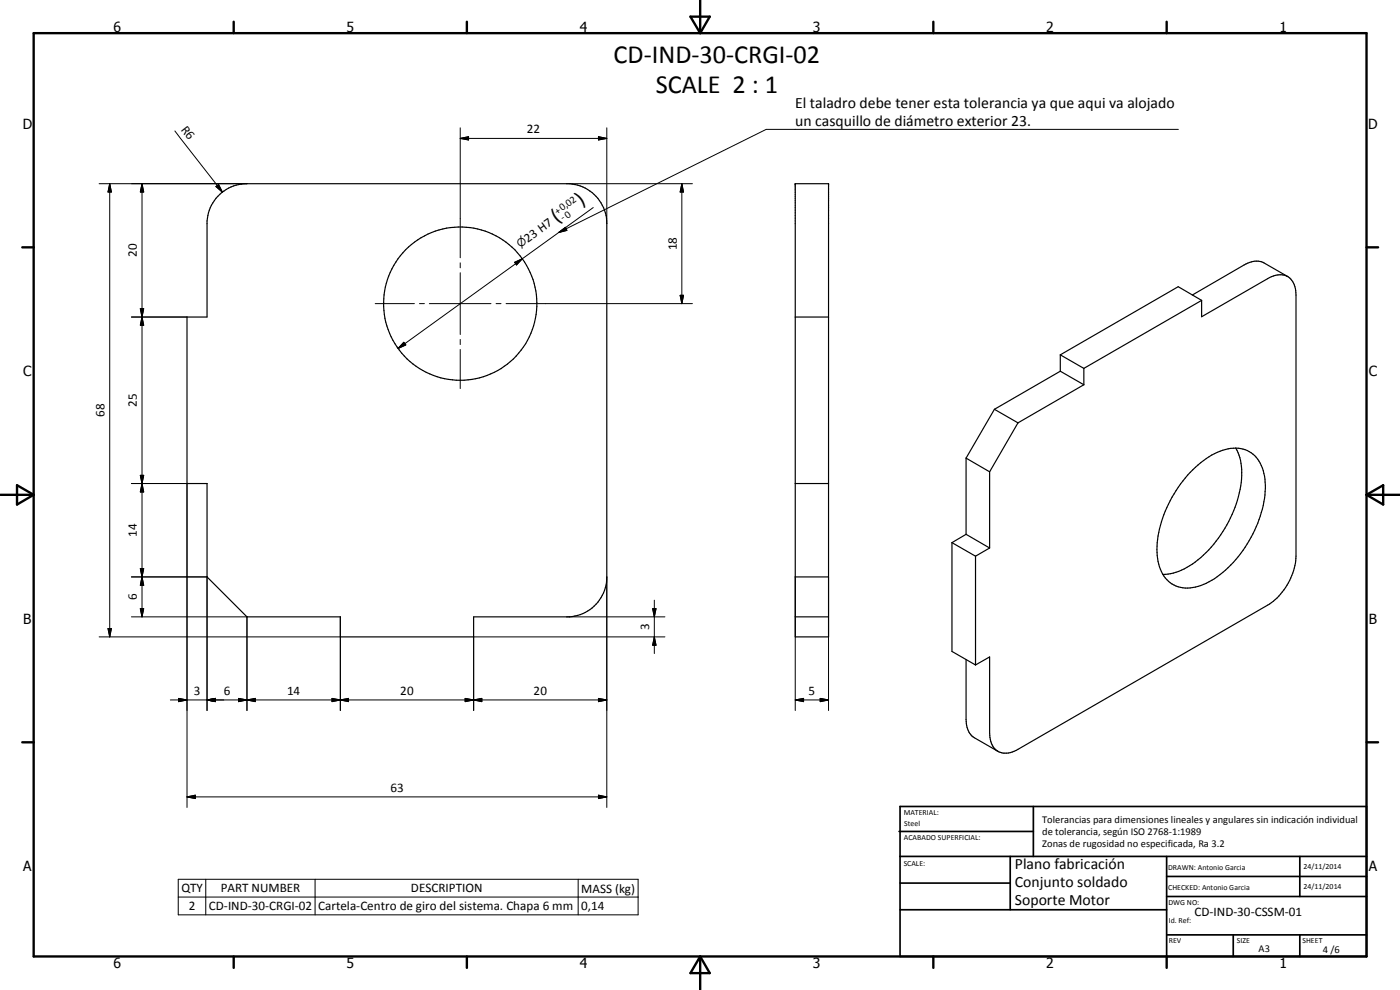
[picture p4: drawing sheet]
<svg xmlns="http://www.w3.org/2000/svg" width="420mm" height="297mm" viewBox="0 0 420 297" stroke-linecap="round" stroke-linejoin="round" font-family="sans-serif">
<g fill="none" stroke="#000" stroke-width=".35">
<path d="M65.4 58.9a11.9 11.9 0 0 1 7.9-3.8h97.6a12 12 0 0 1 11.2 12v106a12 12 0 0 1-11.2 12h-28.8v6h-40v-6h-28l-12-12v-28h-6v-50h6v-28.8a12 12 0 0 1 3.3-7.4zM238.7 55.1h10v136h-10zM238.7 95.1h10M360.6 90.1v4.9l19.8-11.4a5.2 5.2 0 0 1 7.3 .5 7.3 7.3 0 0 1 1.2 4.4v78.4a18.7 18.7 0 0 1-8.5 14.7l-74.9 43.2a5.5 5.5 0 0 1-7.3-.5l-.9-1.9-.3-2.4v-22.9l-4.2 2.4M360.6 90.1l-7-4.1-35.4 20.5M360.6 90.1l-35.3 20.4M386.4 83l-7-4.1a5.9 5.9 0 0 0-6 .6l-15.6 9M318.2 111.4l-19.8 11.4M318.2 106.5v4.9M318.2 106.5l7.1 4M318.2 111.4l7.1 4M325.3 115.4l-19.8 11.5"/>
<path d="M325.3 110.5v4.9M289.9 137.5v22.8M289.9 137.5l7.1 4.1M298.4 122.8l-8.5 14.7M298.4 122.8l7.1 4.1M305.5 126.9l-8.5 14.7M370.9 134.5a18.7 18.7 0 0 1 .8 14.5 35.8 35.8 0 0 1-16.3 21.7 13.6 13.6 0 0 1-6.4 1.6M238.7 145.1h10M297 141.6v22.8M357.2 141.7a21.3 21.3 0 0 1 13-7.2 8.6 8.6 0 0 1 9.1 7.5 26.8 26.8 0 0 1-2.8 17.1 32.6 32.6 0 0 1-15.3 16.2 9.4 9.4 0 0 1-11.5-1.9 14.9 14.9 0 0 1-2.4-10.5 37.1 37.1 0 0 1 9.9-21.2zM238.7 173.1h10M285.7 162.8v32.7l7.1 4"/>
<path d="M285.7 162.8l7.1 4.1M289.9 160.3l-4.2 2.5M289.9 160.3l7.1 4.1M292.8 166.9v32.6M297 164.4l-4.2 2.5M238.7 185.1h10M289.9 197.9v18a6.2 6.2 0 0 0 2.5 5.5l7.1 4"/>
<circle cx="138.1" cy="91.1" r="23"/>
</g>
<g fill="#000">
<circle cx="238.7" cy="55.1" r=".18"/>
<circle cx="248.7" cy="55.1" r=".18"/>
</g>
<g fill="none" stroke="#000" stroke-width=".71">
<path d="M10.1 9.9h400v277.1h-400zM70.1 6.5v3.4M140.1 6.5v3.4M207.2 5h5.8l-2.9 4.9zM210.1 0v9.9M280.1 6.5v3.4M350.1 6.5v3.4M6.7 74.2h3.4M410.1 74.2h3.5M.1 148.5h10M5.1 145.6l5 2.9-5 2.9zM410.1 148.5h10"/>
<path d="M410.1 148.5l5-2.9v5.8zM6.7 222.7h3.4M410.1 222.7h3.5M70.1 287v3.4M140.1 287v3.4M210.1 287v10M210.1 287l2.9 5h-5.8zM280.1 287v3.4M350.1 287v3.4"/>
</g>
<g fill="none" stroke="#000" stroke-width=".51">
<path d="M269.8 249.5h40.3M270.1 242h140v45h-140zM270.1 257h140M303.2 257v16M310.1 242v15M350.1 257v30M390.1 257v12M270.1 265h33.1M270.1 273h80M350.1 269h60M350.1 263h60M350.1 280.5h60"/>
<path d="M370.1 280.5v6.5M390.1 280.5v6.5"/>
</g>
<g fill="none" stroke="#000" stroke-width=".3">
<path d="M52.5 39.3l14.2 18.4M138.1 38.4v38.9M182.1 38.4v28.7M353.6 38.8h-123.7l-62.2 31M29.7 55.1h44.4M32.9 55.1l.5 2.5h-1zM32.9 55.1v136M42.6 55.1l.5 2.5h-1zM42.6 55.1v130M64.8 56l.8-.6 1.1 2.3zM138.1 41.5l2.5-.5v1zM138.1 41.5h44"/>
<path d="M170.1 55.1h37.7M179.6 41l2.5 .5-2.5 .5zM204.6 55.1l.5 2.5h-1zM204.6 55.1v36M138.1 78.9v1.4M154.5 78.7l2.2-1.1-1.7 1.9zM156.7 77.6l-37.2 27M167.7 69.8l2-1.6 .4 .9zM178 62.3l-21.3 15.3M39.4 95.1h16.7M42.1 92.6h1l-.5 2.5zM42.6 95.1l.5 2.5h-1z"/>
<path d="M112.6 91.1h11.8M125.9 91.1h1.5M128.9 91.1h18.5M138.1 81.8v18.6M148.9 91.1h1.5M151.9 91.1h55.9M204.1 88.6h1l-.5 2.5zM121.2 102.7l.6 .8-2.3 1.1zM138.1 101.9v1.5M138.1 104.9v11.7M39.4 145.1h22.7M42.1 142.6h1l-.5 2.5z"/>
<path d="M42.6 145.1l.5 2.5h-1zM56.1 145.1v97.2M39.4 173.1h22.7v40.1M42.1 170.6h1l-.5 2.5zM42.1 170.6l1 5h-1l1-5zM42.6 173.1l.5 2.5h-1zM182.1 173.1v69.2M238.7 173.1v40.1M248.7 173.1v40.1M29.7 191.1h72.4M32.4 188.6h1l-.5 2.5zM39.4 185.1h34.7v28.1"/>
<path d="M42.1 182.6h1l-.5 2.5zM102.1 185.1v28.1M170.1 185.1h29.4M195.9 182.6h1l-.5 2.5zM196.4 191.1l.5 2.5h-1zM196.4 180.1v16M199.5 191.1h-57.4v22.1M51.1 210h131M53.6 209.5l2.5 .5-2.5 .5zM62.1 210l2.5-.5v1zM71.6 209.5l2.5 .5-2.5 .5zM74.1 210l2.5-.5v1z"/>
<path d="M99.6 209.5l2.5 .5-2.5 .5zM102.1 210l2.5-.5v1zM139.6 209.5l2.5 .5-2.5 .5zM142.1 210l2.5-.5v1zM179.6 209.5l2.5 .5-2.5 .5zM238.7 210l2.5-.5v1zM238.7 210h10M246.2 209.5l2.5 .5-2.5 .5zM56.1 239.1l2.5-.5v1zM56.1 239.1h126M179.6 238.6l2.5 .5-2.5 .5zM53.5 263.8h138v10.7h-138z"/>
<path d="M53.5 269.2h138M61.8 263.8v10.7M94.6 263.8v10.7M173.5 263.8v10.7"/>
</g>
<g fill="#000">
<path d="M32.9 55.1l.5 2.5h-1zM42.6 55.1l.5 2.5h-1zM64.8 56l.8-.6 1.1 2.3zM138.1 41.5l2.5-.5v1zM179.6 41l2.5 .5-2.5 .5zM204.6 55.1l.5 2.5h-1zM154.5 78.7l2.2-1.1-1.7 1.9zM167.7 69.8l2-1.6 .4 .9zM42.1 92.6h1l-.5 2.5zM42.6 95.1l.5 2.5h-1zM204.1 88.6h1l-.5 2.5zM121.2 102.7l.6 .8-2.3 1.1z"/>
<path d="M42.1 142.6h1l-.5 2.5zM42.6 145.1l.5 2.5h-1zM42.1 170.6h1l-.5 2.5zM42.6 173.1l.5 2.5h-1zM32.4 188.6h1l-.5 2.5zM42.1 182.6h1l-.5 2.5zM195.9 182.6h1l-.5 2.5zM196.4 191.1l.5 2.5h-1zM53.6 209.5l2.5 .5-2.5 .5zM62.1 210l2.5-.5v1zM71.6 209.5l2.5 .5-2.5 .5zM74.1 210l2.5-.5v1z"/>
<path d="M99.6 209.5l2.5 .5-2.5 .5zM102.1 210l2.5-.5v1zM139.6 209.5l2.5 .5-2.5 .5zM142.1 210l2.5-.5v1zM179.6 209.5l2.5 .5-2.5 .5zM238.7 210l2.5-.5v1zM246.2 209.5l2.5 .5-2.5 .5zM56.1 239.1l2.5-.5v1zM179.6 238.6l2.5 .5-2.5 .5z"/>
</g>
<g font-size="7.9">
<text x="184.1" y="19">CD-IND-30-CRGI-02</text>
<text x="196.8" y="28">SCALE 2 : 1</text>
</g>
<g font-size="6.3">
<text x="174.4" y="61.8" transform="rotate(-36 174.4 61.8)">)</text>
<text x="167.1" y="67" transform="rotate(-36 167.1 67)">(</text>
</g>
<g font-size="4.7">
<text x="238.6" y="32.3">El taladro debe tener esta tolerancia ya que aqui va alojado</text>
<text x="238.6" y="37.7">un casquillo de diámetro exterior 23.</text>
<text x="304.6" y="260.8">Plano fabricación</text>
<text x="304.6" y="266.2">Conjunto soldado</text>
<text x="304.6" y="271.6">Soporte Motor</text>
</g>
<g font-size="4.2">
<text x="34" y="9.6">6</text>
<text x="104" y="9.6">5</text>
<text x="174" y="9.6">4</text>
<text x="244" y="9.6">3</text>
<text x="314" y="9.6">2</text>
<text x="384" y="9.6">1</text>
<text x="6.8" y="38.7">D</text>
<text x="410.6" y="38.7">D</text>
<text x="7" y="112.9">C</text>
<text x="410.8" y="112.9">C</text>
<text x="7" y="187.1">B</text>
<text x="410.8" y="187.1">B</text>
<text x="7" y="261.4">A</text>
<text x="410.8" y="261.4">A</text>
<text x="34" y="290.4">6</text>
<text x="104" y="290.4">5</text>
<text x="174" y="290.4">4</text>
<text x="244" y="290.4">3</text>
<text x="314" y="290.4">2</text>
<text x="384" y="290.4">1</text>
</g>
<g font-size="3.9">
<text x="54.2" y="38.9" transform="rotate(52 54.2 38.9)">R6</text>
<text x="158.1" y="40">22</text>
<text x="41.1" y="77.1" transform="rotate(-90 41.1 77.1)">20</text>
<text x="158.4" y="72.8" transform="rotate(-36 158.4 72.8)">23 H7</text>
<text x="203.1" y="75.1" transform="rotate(-90 203.1 75.1)">18</text>
<text x="31.4" y="125.1" transform="rotate(-90 31.4 125.1)">68</text>
<text x="41.1" y="122.1" transform="rotate(-90 41.1 122.1)">25</text>
<text x="41.1" y="161.1" transform="rotate(-90 41.1 161.1)">14</text>
<text x="41.1" y="180.1" transform="rotate(-90 41.1 180.1)">6</text>
<text x="194.8" y="189.1" transform="rotate(-90 194.8 189.1)">3</text>
<text x="58.2" y="208.4">3</text>
<text x="67.2" y="208.4">6</text>
<text x="86.2" y="208.5">14</text>
<text x="120.1" y="208.4">20</text>
<text x="160.1" y="208.4">20</text>
<text x="242.6" y="208.4">5</text>
<text x="117.2" y="237.5">63</text>
<text x="54.4" y="267.8">QTY</text>
<text x="66.2" y="267.8">PART NUMBER</text>
<text x="123.3" y="267.8">DESCRIPTION</text>
<text x="174.4" y="267.9">MASS (kg)</text>
<text x="56.6" y="273.1">2</text>
<text x="62.7" y="273.1">CD-IND-30-CRGI-02</text>
<text x="95.5" y="273.2">Cartela-Centro de giro del sistema. Chapa 6 mm</text>
<text x="174.4" y="273.1">0,14</text>
<text x="358.5" y="275">CD-IND-30-CSSM-01</text>
</g>
<text font-size="3.3" x="156.2" y="74.4" transform="rotate(-36 156.2 74.4)">⌀</text>
<g font-size="3.1">
<text x="167.3" y="64.6" transform="rotate(-36 167.3 64.6)">+0,02</text>
<text x="169" y="66.3" transform="rotate(-36 169 66.3)">-0</text>
<text x="312.7" y="246.8">Tolerancias para dimensiones lineales y angulares sin indicación individual</text>
<text x="312.7" y="250.4">de tolerancia, según ISO 2768-1:1989</text>
<text x="312.7" y="254">Zonas de rugosidad no especificada, Ra 3.2</text>
<text x="377.7" y="285.6">A3</text>
<text x="397" y="285.9">4 /6</text>
</g>
<g font-size="2.4">
<text x="271.2" y="244.4">MATERIAL:</text>
<text x="271.3" y="252">ACABADO SUPERFICIAL:</text>
<text x="271.4" y="247.9">Steel</text>
<text x="271.2" y="259.7">SCALE:</text>
<text x="350.6" y="260.9">DRAWN: Antonio Garcia</text>
<text x="391.2" y="260.6">24/11/2014</text>
<text x="350.6" y="267">CHECKED: Antonio Garcia</text>
<text x="391.2" y="266.7">24/11/2014</text>
<text x="350.6" y="271.4">DWG NO:</text>
<text x="350.8" y="276.9">Id. Ref:</text>
<text x="350.8" y="282.8">REV</text>
<text x="371.2" y="282.9">SIZE</text>
<text x="390.9" y="282.9">SHEET</text>
</g>
</svg>
